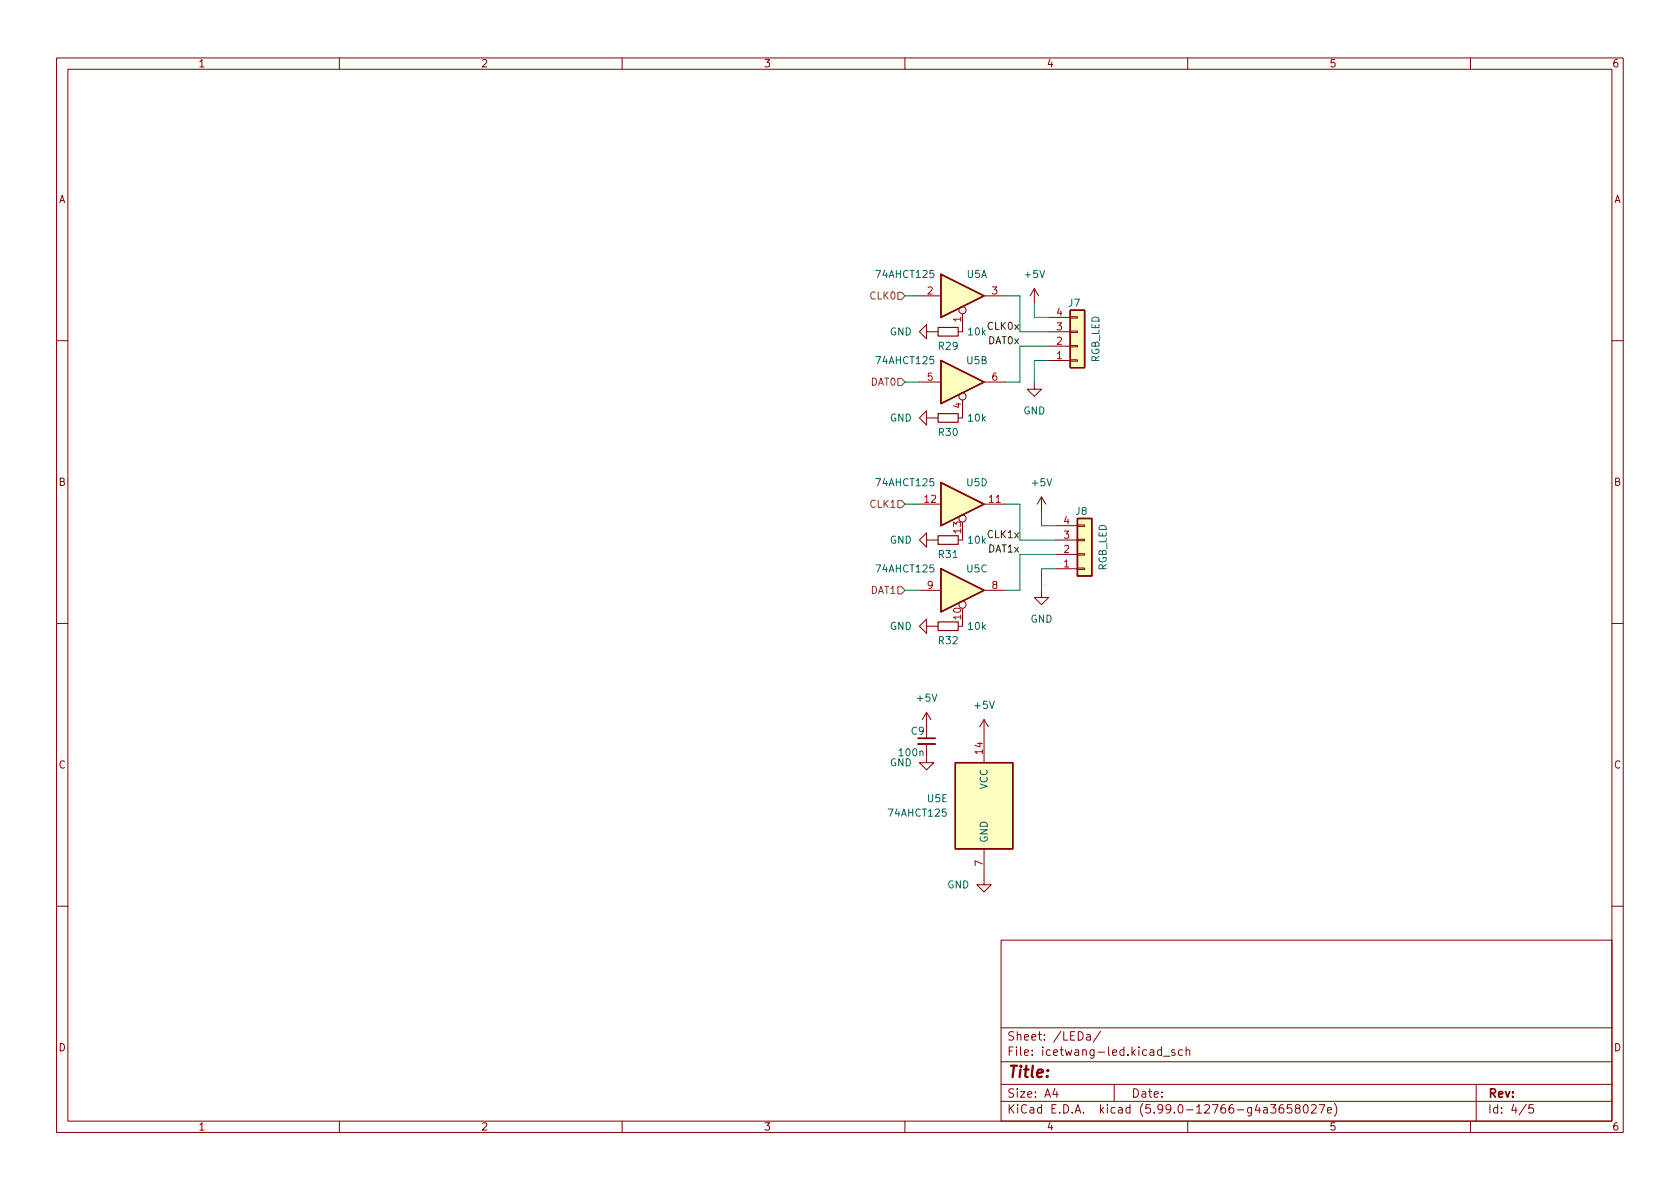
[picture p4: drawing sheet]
<svg xmlns="http://www.w3.org/2000/svg" width="297mm" height="210mm" viewBox="0 0 297 210" stroke-linecap="round" stroke-linejoin="round" font-family="sans-serif">
<g fill="none" stroke="#840000" stroke-width=".18">
<path d="M10 10.2h277v190.1h-277zM12 12.2h273v186.1h-273zM60 10.2v2M110 10.2v2M160 10.2v2M210 10.2v2M260 10.2v2M162.6 52.3h3.8M163.8 58.7v1.2l-1.2-1.2 1.2-1.3v1.3h2.1M170.2 55.5v3.2h-.8M174 52.3h3.8M182.9 51l.7 1.3"/>
<path d="M182.9 51v2.6M182.9 51l-.8 1.3M185.4 58.7h3.8M185.4 56.1h3.8M189.2 56h1.3v.3h-1.3zM189.2 58.5h1.3v.3h-1.3zM10 60.2h2M162.6 67.6h3.8M163.8 73.9v1.3l-1.2-1.3 1.2-1.3v1.3h2.1M170.2 70.7v3.2h-.8M174 67.6h3.8M182.9 67.6v1.2h-1.3l1.3 1.3 1.2-1.3h-1.2"/>
<path d="M185.4 63.7h3.8M185.4 61.2h3.8M189.2 61.1h1.3v.2h-1.3zM189.2 63.6h1.3v.3h-1.3zM285 60.2h2M162.6 89.1h3.8M163.8 95.5v1.3l-1.2-1.3 1.2-1.3v1.3h2.1M170.2 92.3v3.2h-.8M174 89.1h3.8M184.1 87.9l.8 1.2M184.1 87.9v2.5M184.1 87.9l-.7 1.2"/>
<path d="M186.7 98h3.8M186.7 95.5h3.8M186.7 93h3.8M190.5 92.8h1.3v.3h-1.3zM190.5 95.4h1.3v.2h-1.3zM190.5 97.9h1.3v.3h-1.3zM10 110.2h2M162.6 104.4h3.8M163.8 110.7v1.3l-1.2-1.3 1.2-1.2v1.2h2.1M170.2 107.6v3.1h-.8M174 104.4h3.8M184.1 104.4v1.3h-1.2l1.2 1.2 1.3-1.2h-1.3"/>
<path d="M186.7 100.6h3.8M190.5 100.5h1.3v.2h-1.3zM285 110.2h2M163.8 131.6v3.3h-1.2l1.2 1.2 1.3-1.2h-1.3M163.8 126v2.5M163.8 126l.8 1.2M163.8 126l-.7 1.2M174 127.2l.8 1.3M174 127.2v7.7M174 127.2l-.8 1.3M174 150.1v6.4h-1.3l1.3 1.2 1.3-1.2h-1.3M10 160.2h2"/>
<path d="M177 166.3h108v32h-108zM285 160.2h2M60 198.3v2M110 198.3v2M160 198.3v2M177 194.8h108M177 191.8h108M177 187.8h108M177 181.8h108M186.5 192.5l-.4 1h1M186.9 193v1M192.1 183h.6l.1 .9"/>
<path d="M192.8 183.3l-.5 .1a.29 .29 0 0 0-.2 .2 .29 .29 0 0 0 .2 .3h.5M194.6 182.4l-1.3 1.9M197 191.8v3M205.4 185.7l-.5-.1-.3 .3v.4l.2 .3h.6M205.4 185.1v1.5M205.7 186.8h1.2M207.7 185.7l-.3-.1-.3 .2 .1 .3 .5 .1v.4h-.6M209.1 185.7l-.5-.1-.2 .3v.4l.1 .3h.6M209.7 185.8l.2-.2 .4 .1 .1 .9M209.7 185.1v1.5M210 198.3v2M224.6 195.3h1l-.5 .6 .4 .1v.7l-.2 .1h-.4l-.3-.1"/>
<path d="M226.9 195.3a.59 .59 0 0 0-.8 .7v.5l.2 .3h.4l.2-.1 .1-.5-.1-.2-.5-.1-.3 .3M228.4 195.3h-.8v.7l.2-.1 .5 .1 .1 .2v.5l-.3 .1-.5-.1M229.3 196l-.3-.3 .1-.2 .2-.2 .4 .1 .2 .2-.1 .2-.7 .2-.1 .3 .1 .4 .2 .1h.3l.3-.3v-.2l-.3-.3M230.6 195.4l.2-.1a.81 .81 0 0 1 .6 .7 .81 .81 0 0 1-.3 .8h-.2a.81 .81 0 0 1-.5-.6 .81 .81 0 0 1 .2-.8zM231.9 195.5l.5-.2 .2 .2 .1 .3-.9 1h.9M233.2 195.3h1l-.6 1.5M234.7 196.3l.7-.1v-.3l-.5-.1-.2 .2 .1 .8h.6M235.9 195.1a1.72 1.72 0 0 1 0 2.3M260 198.3v2M261 191.8v6.5M269.9 195.3l-1.3 1.9M271.1 195.3h-.7l-.1 .7 .2-.1 .5 .1 .2 .2-.1 .5-.2 .1-.6-.1"/>
<circle cx="170.2" cy="54.9" r=".63"/>
<circle cx="170.2" cy="70.1" r=".63"/>
<circle cx="170.2" cy="91.7" r=".63"/>
<circle cx="170.2" cy="106.9" r=".63"/>
</g>
<g fill="#ffffc2" stroke="#ffffc2" stroke-width=".18">
<path d="M190.5 91.7h2.5v10.1h-2.5z"/>
<path d="M166.4 85.3l7.6 3.8-7.6 3.9z"/>
<path d="M166.4 63.7l7.6 3.9-7.6 3.8z"/>
<path d="M189.2 54.9h2.6v10.1h-2.6z"/>
<path d="M166.4 100.6l7.6 3.8-7.6 3.8z"/>
<path d="M168.9 134.9h10.2v15.2h-10.2z"/>
<path d="M166.4 48.5l7.6 3.8-7.6 3.8z"/>
</g>
<path d="M166.4 48.5l7.6 3.8-7.6 3.8zM189.2 54.9h2.6v10.1h-2.6zM166.4 63.7l7.6 3.9-7.6 3.8zM166.4 85.3l7.6 3.8-7.6 3.9zM190.5 91.7h2.5v10.1h-2.5zM166.4 100.6l7.6 3.8-7.6 3.8zM168.9 134.9h10.2v15.2h-10.2z" fill="none" stroke="#840000" stroke-width=".25"/>
<path d="M165.9 57.9h3.5v1.5h-3.5zM165.9 73.1h3.5v1.6h-3.5zM165.9 94.7h3.5v1.6h-3.5zM165.9 110h3.5v1.5h-3.5z" fill="none" stroke="#840000" stroke-width=".2"/>
<path d="M162.3 131.6h3.1" fill="none" stroke="#840000" stroke-width=".33"/>
<path d="M162.3 130.6h3.1" fill="none" stroke="#840000" stroke-width=".3"/>
<path d="M158.7 51.7h.7l.6 .6-.6 .7h-.7zM158.7 66.9h.7l.6 .7-.6 .6h-.7zM158.7 88.5h.7l.6 .6-.6 .7h-.7zM158.7 103.8h.7l.6 .6-.6 .6h-.7z" fill="none" stroke="#725600" stroke-width=".18"/>
<path d="M160 52.3h2.6M177.8 52.3h2.5v6.4h5.1M182.9 53.6v2.5h2.5M160 67.6h2.6M185.4 61.2h-5.1v6.4h-2.5M185.4 63.7h-2.5v3.9M160 89.1h2.6M177.8 89.1h2.5v6.4h6.4M184.1 90.4v2.6h2.6M186.7 98h-6.4v6.4h-2.5M160 104.4h2.6M186.7 100.6h-2.6v3.8" fill="none" stroke="#009600" stroke-width=".18"/>
<text font-size="2.8" fill="#840000" x="178" y="190.6">Title:</text>
<g font-size="2.1" fill="#840000">
<text x="178" y="184">Sheet: /LEDa/</text>
<text x="178" y="186.7">File: icetwang-led.kicad_sch</text>
<text x="178" y="196.9">KiCad E.D.A. kicad (5.99.0-12766-g4a3658027e)</text>
<text x="178" y="194.1">Size: A4</text>
<text x="200" y="194.1">Date:</text>
<text x="263" y="194.1">Rev:</text>
<text x="263" y="196.9">Id: 4/5</text>
</g>
<g font-size="1.8" fill="#840000">
<text x="35" y="11.9">1</text>
<text x="85" y="11.9">2</text>
<text x="135" y="11.9">3</text>
<text x="185" y="11.9">4</text>
<text x="235" y="11.9">5</text>
<text x="285" y="11.9">6</text>
<text x="10.3" y="35.9">A</text>
<text x="285.3" y="35.9">A</text>
<text x="10.3" y="85.9">B</text>
<text x="285.3" y="85.9">B</text>
<text x="10.3" y="135.9">C</text>
<text x="285.3" y="135.9">C</text>
<text x="10.3" y="185.9">D</text>
<text x="285.3" y="185.9">D</text>
<text x="35" y="199.9">1</text>
<text x="85" y="199.9">2</text>
<text x="135" y="199.9">3</text>
<text x="185" y="199.9">4</text>
<text x="235" y="199.9">5</text>
<text x="285" y="199.9">6</text>
</g>
<g font-size="1.8" fill="#725600">
<text x="153.9" y="53">CLK0</text>
<text x="153.9" y="68.2">DAT0</text>
<text x="153.9" y="89.8">CLK1</text>
<text x="153.9" y="105">DAT1</text>
</g>
<g font-size="1.8" fill="#006464">
<text x="155.1" y="49.1">74AHCT125</text>
<text x="171" y="49.1">U5A</text>
<text x="181.3" y="49.1">+5V</text>
<text x="157.3" y="59.3">GND</text>
<text x="171.2" y="59.3">10k</text>
<text x="188.9" y="54.2">J7</text>
<text x="155.1" y="64.4">74AHCT125</text>
<text x="166" y="61.8">R29</text>
<text x="171" y="64.4">U5B</text>
<text x="194.4" y="64.2" transform="rotate(-90 194.4 64.2)">RGB_LED</text>
<text x="157.3" y="74.5">GND</text>
<text x="166" y="77.1">R30</text>
<text x="171.2" y="74.5">10k</text>
<text x="180.9" y="73.3">GND</text>
<text x="155.1" y="86">74AHCT125</text>
<text x="171" y="86">U5D</text>
<text x="182.6" y="86">+5V</text>
<text x="190.2" y="91.1">J8</text>
<text x="155.1" y="101.2">74AHCT125</text>
<text x="157.3" y="96.1">GND</text>
<text x="166" y="98.7">R31</text>
<text x="171" y="101.2">U5C</text>
<text x="171.2" y="96.1">10k</text>
<text x="195.6" y="101" transform="rotate(-90 195.6 101)">RGB_LED</text>
<text x="157.3" y="111.4">GND</text>
<text x="166" y="113.9">R32</text>
<text x="171.2" y="111.4">10k</text>
<text x="182.2" y="110.1">GND</text>
<text x="162.2" y="124.1">+5V</text>
<text x="172.4" y="125.3">+5V</text>
<text x="161.1" y="129.9">C9</text>
<text x="157.3" y="135.5">GND</text>
<text x="159.1" y="133.7">100n</text>
<text x="164" y="141.9">U5E</text>
<text x="174.6" y="139.6" transform="rotate(-90 174.6 139.6)">VCC</text>
<text x="157.3" y="144.4">74AHCT125</text>
<text x="174.6" y="149.1" transform="rotate(-90 174.6 149.1)">GND</text>
<text x="167.5" y="157.1">GND</text>
</g>
<g font-size="1.8" fill="#a90000">
<text x="164" y="52.1">2</text>
<text x="175.4" y="52.1">3</text>
<text x="169.9" y="56.9" transform="rotate(-90 169.9 56.9)">1</text>
<text x="186.8" y="58.4">3</text>
<text x="186.8" y="55.9">4</text>
<text x="186.8" y="63.5">1</text>
<text x="186.8" y="61">2</text>
<text x="164" y="67.3">5</text>
<text x="175.4" y="67.3">6</text>
<text x="169.9" y="72.2" transform="rotate(-90 169.9 72.2)">4</text>
<text x="163.5" y="88.9">12</text>
<text x="174.9" y="88.9">11</text>
<text x="169.9" y="94.3" transform="rotate(-90 169.9 94.3)">13</text>
<text x="188.1" y="95.2">3</text>
<text x="188.1" y="92.7">4</text>
<text x="188.1" y="100.3">1</text>
<text x="188.1" y="97.8">2</text>
<text x="164" y="104.1">9</text>
<text x="175.4" y="104.1">8</text>
<text x="169.9" y="109.5" transform="rotate(-90 169.9 109.5)">10</text>
<text x="173.7" y="133.3" transform="rotate(-90 173.7 133.3)">14</text>
<text x="173.7" y="153.1" transform="rotate(-90 173.7 153.1)">7</text>
</g>
<g font-size="1.8" fill="#0f0f0f">
<text x="174.7" y="58.3">CLK0x</text>
<text x="174.7" y="60.9">DAT0x</text>
<text x="174.7" y="95.1">CLK1x</text>
<text x="174.7" y="97.7">DAT1x</text>
</g>
</svg>
